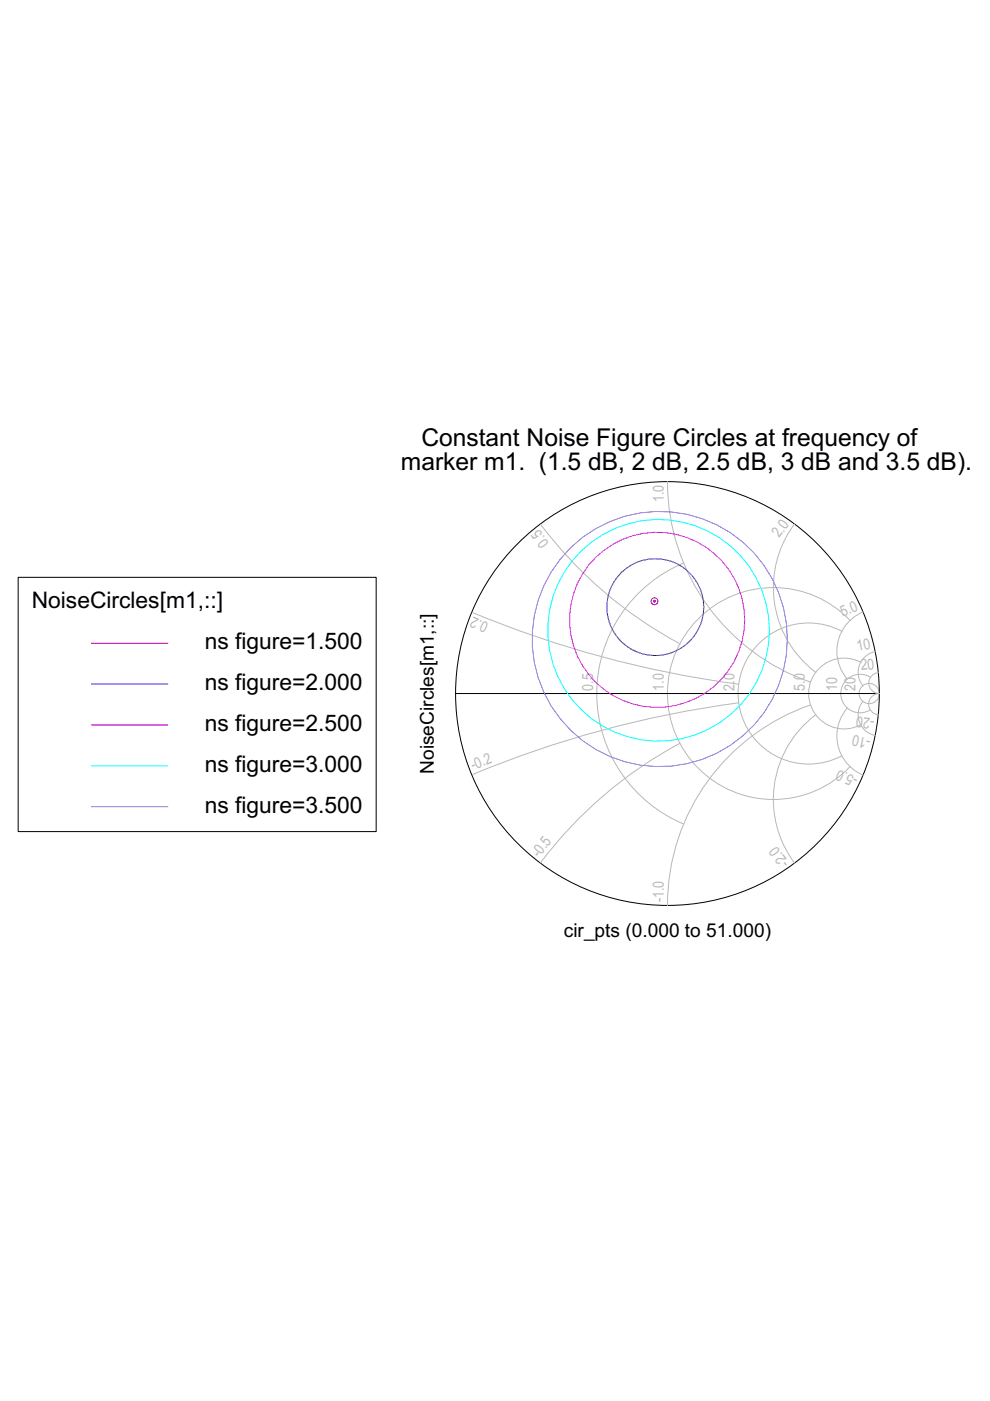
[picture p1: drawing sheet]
<svg xmlns="http://www.w3.org/2000/svg" width="210mm" height="297mm" viewBox="0 0 210 297" stroke-linecap="round" stroke-linejoin="round" font-family="sans-serif">
<g fill="none" stroke="#b8b8b8" stroke-width=".21">
<path d="M114.6 111.2a90.2 90.2 0 0 0 29.6 25.3M141.5 102.1a44.9 44.9 0 0 0 30.3 42.5M145 119.4a30 30 0 0 0-18.5 27.6 30 30 0 0 0 18.5 27.7M168.5 111.1a22.5 22.5 0 0 0 4.5 31.4M100.2 129.9a223 223 0 0 0 56.3 15.2M178.5 133.8a15 15 0 0 0-22 13.2 15 15 0 0 0 22 13.2M180.2 131.5a22.5 22.5 0 0 0-32-.5 22.5 22.5 0 0 0 0 32.1 22.5 22.5 0 0 0 32-.6M183 129.7a9 9 0 0 0-3.3 14.3M185.5 138.2a4.5 4.5 0 0 0-2.5 7.2M144.2 157.6a90.3 90.3 0 0 0-29.6 25.3M156.6 149a223.1 223.1 0 0 0-56.4 15.2M171.8 149.5a44.9 44.9 0 0 0-30.3 42.5"/>
<path d="M173 151.5a22.5 22.5 0 0 0-4.5 31.5M179.7 150.1a9 9 0 0 0 3.3 14.2M182.5 140.4a7.5 7.5 0 0 0-11 6.6 7.5 7.5 0 0 0 11 6.7M183 148.7a4.5 4.5 0 0 0 2.5 7.2M184.5 143.6a4.1 4.1 0 0 0-6.2 3.4 4.1 4.1 0 0 0 6.2 3.5M186.2 142.6a2.23 2.23 0 0 0-2 2.3 2.23 2.23 0 0 0 2.2 2.1M186.4 147a2.26 2.26 0 0 0-2.2 2.2 2.26 2.26 0 0 0 2 2.4"/>
<circle cx="184.3" cy="147" r="2.14"/>
</g>
<g fill="none" stroke="#000" stroke-width=".21">
<path d="M96.6 147h89.8"/>
<circle cx="141.5" cy="147" r="44.9"/>
</g>
<circle cx="138.9" cy="128.7" r="10.3" fill="none" stroke="#00f" stroke-width=".21"/>
<circle cx="139.3" cy="131.4" r="18.6" fill="none" stroke="#f0f" stroke-width=".21"/>
<circle cx="139.6" cy="133.7" r="23.5" fill="none" stroke="#0ff" stroke-width=".21"/>
<circle cx="139.9" cy="135.5" r="27.1" fill="none" stroke="#7b68ee" stroke-width=".21"/>
<circle cx="138.8" cy="127.5" r=".32" fill="#f00"/>
<g fill="none" stroke="#f00" stroke-width=".21">
<path d="M19.4 136.4h16.2"/>
<circle cx="138.8" cy="127.5" r=".72"/>
</g>
<path d="M19.4 145h16.2" fill="none" stroke="#00f" stroke-width=".21"/>
<path d="M19.4 153.7h16.2" fill="none" stroke="#f0f" stroke-width=".21"/>
<path d="M19.4 162.4h16.2" fill="none" stroke="#0ff" stroke-width=".21"/>
<path d="M19.4 171h16.2" fill="none" stroke="#7b68ee" stroke-width=".21"/>
<path d="M3.9 122.4h75.9v53.9h-75.9z" fill="none" stroke="#000" stroke-width=".21"/>
<g font-size="5.2">
<text x="89.3" y="94.5">Constant Noise Figure Circles at frequency of</text>
<text x="85" y="99.7">marker m1. (1.5 dB, 2 dB, 2.5 dB, 3 dB and 3.5 dB).</text>
</g>
<g font-size="4.8">
<text x="6.7" y="129">NoiseCircles[m1,::]</text>
<text x="43.4" y="137.6">ns figure=1.500</text>
<text x="43.4" y="146.3">ns figure=2.000</text>
<text x="43.4" y="155">ns figure=2.500</text>
<text x="43.4" y="163.6">ns figure=3.000</text>
<text x="43.4" y="172.3">ns figure=3.500</text>
</g>
<g font-size="4.1">
<text x="92" y="164.1" transform="rotate(-90 92 164.1)">NoiseCircles[m1,::]</text>
<text x="119.5" y="198.7">cir_pts (0.000 to 51.000)</text>
</g>
<g font-size="3.2" fill="#b8b8b8">
<text x="140.7" y="106.5" transform="rotate(-90 140.7 106.5)">1.0</text>
<text x="116.5" y="115" transform="rotate(-127 116.5 115)">0.5</text>
<text x="165.2" y="114.1" transform="rotate(-53 165.2 114.1)">2.0</text>
<text x="178.7" y="130.7" transform="rotate(-23 178.7 130.7)">5.0</text>
<text x="103.7" y="132.2" transform="rotate(-157 103.7 132.2)">0.2</text>
<text x="181.8" y="138.1" transform="rotate(-11 181.8 138.1)">10</text>
<text x="182.6" y="142.1" transform="rotate(-6 182.6 142.1)">20</text>
<text x="125.8" y="146.4" transform="rotate(-90 125.8 146.4)">0.5</text>
<text x="140.7" y="146.4" transform="rotate(-90 140.7 146.4)">1.0</text>
<text x="155.7" y="146.4" transform="rotate(-90 155.7 146.4)">2.0</text>
<text x="170.7" y="146.4" transform="rotate(-90 170.7 146.4)">5.0</text>
<text x="177.5" y="146.4" transform="rotate(-90 177.5 146.4)">10</text>
<text x="181.4" y="146.4" transform="rotate(-90 181.4 146.4)">20</text>
<text x="185.5" y="152.3" transform="rotate(-174 185.5 152.3)">-20</text>
<text x="184.7" y="156.6" transform="rotate(-169 184.7 156.6)">-10</text>
<text x="100.3" y="163.3" transform="rotate(-23 100.3 163.3)">-0.2</text>
<text x="182.1" y="164.8" transform="rotate(-157 182.1 164.8)">-5.0</text>
<text x="114.3" y="182" transform="rotate(-53 114.3 182)">-0.5</text>
<text x="167.4" y="182.9" transform="rotate(-127 167.4 182.9)">-2.0</text>
<text x="140.7" y="191.3" transform="rotate(-90 140.7 191.3)">-1.0</text>
</g>
</svg>
